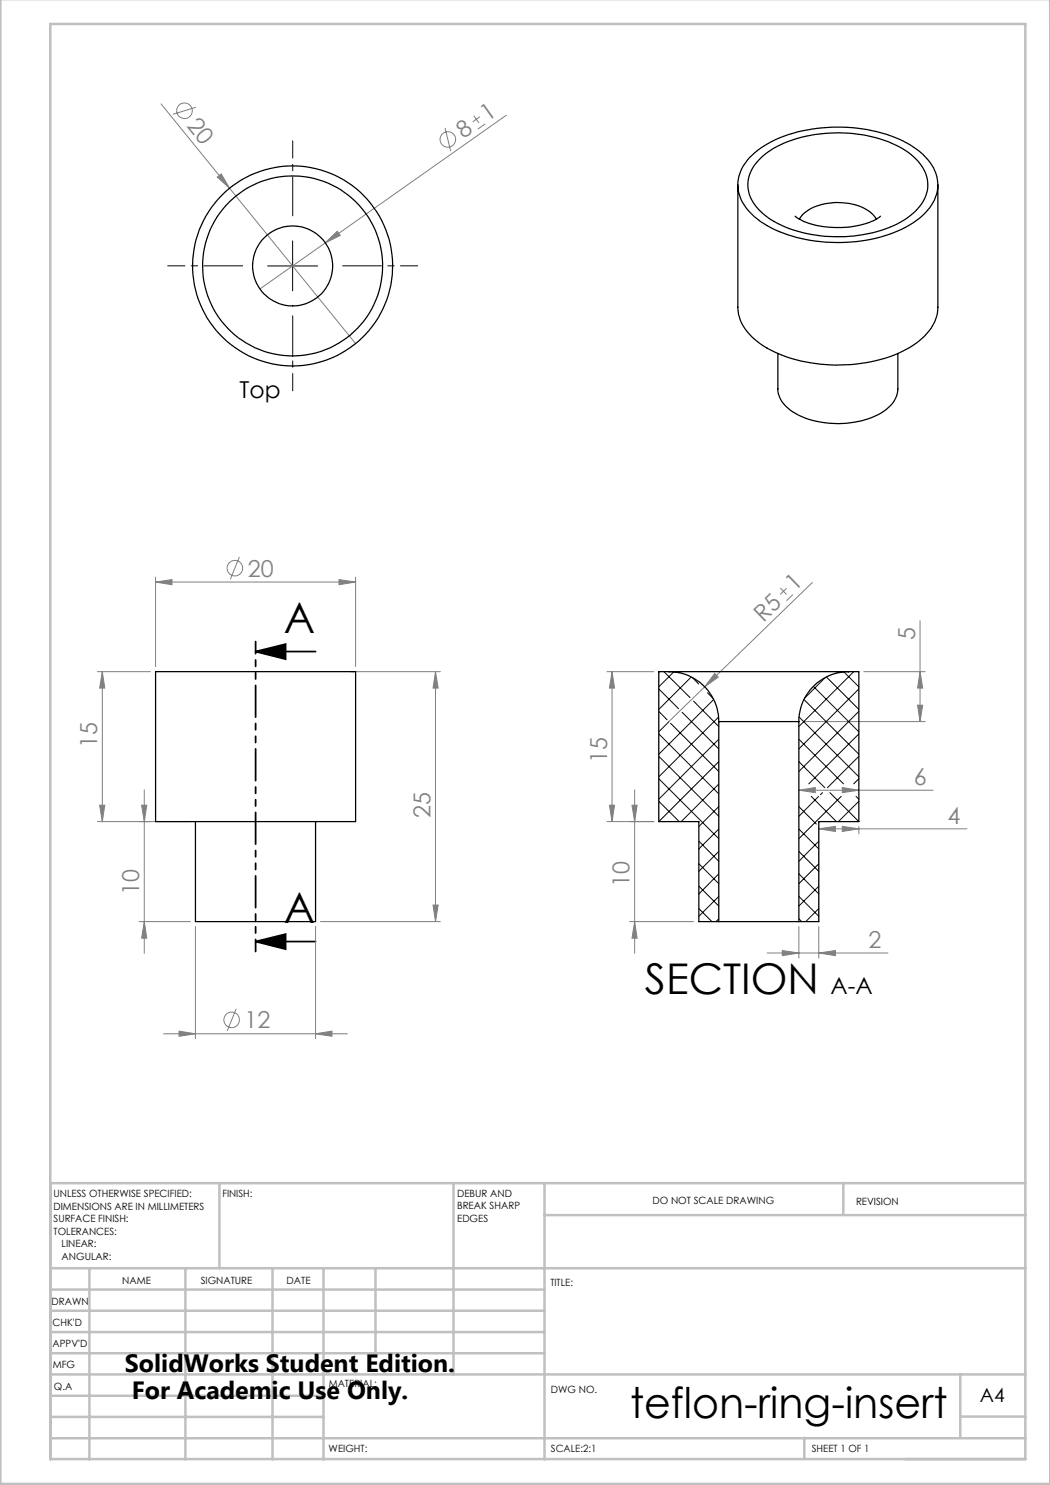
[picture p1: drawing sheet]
<svg xmlns="http://www.w3.org/2000/svg" width="210mm" height="297mm" viewBox="0 0 210 297" stroke-linecap="round" stroke-linejoin="round" font-family="sans-serif">
<g fill="none" stroke="#808080" stroke-width=".2">
<path d="M32.2 20.8l38.9 47.9M39.2 21.4l-4.6 1.5M43.5 35.4l.7-.6 1.7 2.9zM89 25.6l1.1 4.6M94.8 23.1l1 1.5M96 23.4l-1.5 1M97 24.8l-1.4 1M101.3 23l-36.2 25.6M65.1 48.6l2.4-2.4 .6 .9zM65.1 48.6l-13.1 9.2M31.1 116.4l3.3-.5v1zM31.1 115.4v17.9"/>
<path d="M31.1 116.4h40M47.9 111.4l-1.8 4.4M67.8 115.9l3.3 .5-3.3 .5zM71.1 115.4v17.9M156.1 117.6l1.2 1.3M157.3 117.6l-1.3 1.3M158.6 118.9l-1.3 1.3M162.5 116.5l-28.7 27.8M19.5 134.3h10.6M20.5 134.3l.5 3.3h-1.1zM20.5 134.3v30M70.1 134.3h18"/>
<path d="M87.1 134.3l.5 3.3h-1zM87.1 134.3v50M121.4 134.3h9.4M122.4 134.3l.5 3.3h-1zM122.4 134.3v30M142.9 134.7l.8 .7-2.8 2zM172.8 134.3h12.2M184 134.3l.5 3.3h-1zM184 124.1v20.2M28.9 158v32.7M126.9 158v32.7M159.8 158h26.8"/>
<path d="M159.8 158l3.3-.5v1zM160.8 144.3h24.2M168.5 157.5l3.3 .5-3.3 .5zM183.5 141h1l-.5 3.3zM19.5 164.3h18.6M19.9 161h1.1l-.5 3.3zM28.3 161h1.1l-.5 3.3zM121.4 164.3h9.4M121.9 161h1l-.5 3.3zM126.4 161h1l-.5 3.3zM163.8 165.8h29.6M163.8 165.8l3.3-.5v1z"/>
<path d="M168.5 165.3l3.3 .5-3.3 .5zM171.8 165.3v1.5M27.8 184.3h10.3M28.9 184.3l.5 3.3h-1.1zM39.1 185.3v22.4M63.1 185.3v22.4M64.1 184.3h24M86.6 181h1l-.5 3.3zM125.9 184.3h12.8M126.9 184.3l.5 3.3h-1zM153.4 190.6h24.2M156.5 190.1l3.3 .5-3.3 .5z"/>
<path d="M159.8 185.3v6.3M163.8 185.3v6.3M163.8 190.6l3.3-.5v1zM32.7 206.8h36.8M35.8 206.2l3.3 .6-3.3 .5zM47.2 201.8l-1.8 4.4M63.1 206.8l3.3-.6v1.1z"/>
<circle cx="36.9" cy="22.1" r="1.56"/>
<circle cx="89.6" cy="27.9" r="1.56"/>
<circle cx="47" cy="113.6" r="1.56"/>
<circle cx="46.3" cy="204" r="1.55"/>
</g>
<path d="M51.1 130.3h12M51.1 130.3l6-1.5v3zM51.1 188.3h12M51.1 188.3l6-1.5v3z" fill="none" stroke="#000" stroke-width=".35"/>
<path d="M48.5 53.2h-15M58.5 43.2v-15M68.5 53.2h15M58.5 63.2v15" fill="none" stroke="#000" stroke-width=".2" stroke-dasharray="15.2 1.3 1.3 1.3" stroke-dashoffset="7.5"/>
<path d="M53.5 53.2h10M58.5 48.2v10" fill="none" stroke="#000" stroke-width=".2"/>
<path d="M51.1 128.3v62" fill="none" stroke="#000" stroke-width=".35" stroke-dasharray="6.3 1.3 1.3 1.3 1.3 1.3" stroke-dashoffset="3.9"/>
<g fill="none" stroke="#c0c0c0" stroke-width=".5">
<path d="M.1 -.1v296.9h209.9v-296.9M10.1 4.8h195v287h-195zM43.9 236.6v17M90.7 236.6v38.3M108.9 236.6v55.3M168.7 236.6v6.3M205.1 236.6h-195v55.3M10.1 253.6h195M10.1 257.9h98.8M17.9 253.6v38.3M37.1 253.6v38.3M54.5 253.6v38.3"/>
<path d="M64.7 253.6v38.3M75.1 253.6v17M108.9 243h96.2M10.1 270.6h98.8M10.1 266.4h98.8M10.1 262.1h98.8M10.1 279.1h54.6M10.1 274.9h195M192.1 274.8v12.7M10.1 287.7h195M10.1 283.4h54.6M160.9 287.5v4.3"/>
<path d="M192.1 283.3h13"/>
</g>
<path d="M51.1 130.3l6-1.5v3zM51.1 188.3l6-1.5v3z" fill="#000"/>
<g fill="#808080">
<path d="M43.5 35.4l.7-.6 1.7 2.9z"/>
<path d="M65.1 48.6l2.4-2.4 .6 .9z"/>
<path d="M142.9 134.7l.8 .7-2.8 2z"/>
<path d="M67.8 115.9l3.3 .5-3.3 .5zM31.1 116.4l3.3-.5v1zM63.1 206.8l3.3-.6v1.1zM35.8 206.2l3.3 .6-3.3 .5z"/>
<path d="M163.8 165.8l3.3-.5v1zM168.5 165.3l3.3 .5-3.3 .5zM156.5 190.1l3.3 .5-3.3 .5zM163.8 190.6l3.3-.5v1zM159.8 158l3.3-.5v1zM168.5 157.5l3.3 .5-3.3 .5z"/>
<path d="M86.6 181h1l-.5 3.3zM87.1 134.3l.5 3.3h-1z"/>
<path d="M183.5 141h1l-.5 3.3zM184 134.3l.5 3.3h-1z"/>
<path d="M20.5 134.3l.5 3.3h-1.1zM19.9 161h1.1l-.5 3.3zM28.3 161h1.1l-.5 3.3zM28.9 184.3l.5 3.3h-1.1zM122.4 134.3l.5 3.3h-1zM121.9 161h1l-.5 3.3zM126.4 161h1l-.5 3.3zM126.9 184.3l.5 3.3h-1z"/>
</g>
<g fill="none" stroke="#000" stroke-width=".25">
<path d="M147.6 37v24.5a9.2 9.2 0 0 0 4.4 7.3 28.8 28.8 0 0 0 19.2 4 23 23 0 0 0 13.8-5.6 8.1 8.1 0 0 0 2.6-5.7v-24.5M149.9 31.5a21.5 21.5 0 0 1 12.5-5.7 31 31 0 0 1 19.7 3.2 9.9 9.9 0 0 1 5.5 8 9.6 9.6 0 0 1-5 7.6 30.3 30.3 0 0 1-21.4 3.3 20.7 20.7 0 0 1-11.4-5.6 7.5 7.5 0 0 1 .1-10.8zM152.3 31.5a21.9 21.9 0 0 1 13.5-4.9 25.7 25.7 0 0 1 16.1 4.1 7.6 7.6 0 0 1 3.4 7.9 11.2 11.2 0 0 1-6.6 6.6 28.9 28.9 0 0 1-23.2-.5 10 10 0 0 1-5.9-6.8 7.2 7.2 0 0 1 2.7-6.4zM159 43.2a11.4 11.4 0 0 0 6.7 2.2 15.7 15.7 0 0 0 10.3-2l.1-.2M159.9 43.8a7.7 7.7 0 0 1 6.2-3.2 10.4 10.4 0 0 1 8.6 2.5l.6 .7M155.6 70.7v7.1a5.8 5.8 0 0 0 3.5 4.9 18.4 18.4 0 0 0 17.6-.4 5.6 5.6 0 0 0 2.9-4.5v-7.1M31.1 134.3h40v30h-40zM133.8 134.3a10 10 0 0 1 10 10M133.8 134.3h36M133.8 134.3h-2v30h8v20h4M169.8 134.3a10 10 0 0 0-10 10M169.8 134.3h2v30h-8v20h-4"/>
<path d="M143.8 144.3h16M143.8 144.3v40M159.8 144.3v40M39.1 164.3v20h24v-20M143.8 184.3h16"/>
<circle cx="58.5" cy="53.2" r="8"/>
<circle cx="58.5" cy="53.2" r="20"/>
<circle cx="58.5" cy="53.2" r="18"/>
</g>
<g fill="none" stroke="#000" stroke-width=".2">
<path d="M131.8 137.8l3.9 3.9M132.8 134.3l5.2 5.2M134.8 134.4l-3 3M138.3 135.4l-6.5 6.5M138.4 135.5l1.3 1.3M141.5 138.6l1.1 1.1M142.7 139.9l-10.9 10.9M160.8 139.9l11 10.9M162.7 137.3l9.1 9.1M165.1 135.5l-4.2 4.2M165.3 135.4l6.5 6.5M168.8 134.4l3 3"/>
<path d="M170.7 134.3l-10.9 11M171.8 137.8l-12 12M131.8 155.7l12 12M131.8 151.3l12 12M131.8 146.8l12 12M131.8 142.3l1.6 1.7M133.8 144.4l-2 2M134.1 144.7l9.7 9.6M136.4 142.4l7.4 7.4M138.7 140.2l5.1 5.1M143.7 143.4l-11.9 12M143.8 147.8l-12 12"/>
<path d="M143.8 152.3l-12 12M143.8 156.8l-7.6 7.5M159.8 152.3l5.2 5.2M159.8 147.8l8.9 9M159.8 143.4l12 12M162.2 159.3l5.1 5M163.7 159.3l-3.9 4M164.5 158.5l-.4 .5M166 158.5l5.8 5.8M168.2 159.3l-8.4 8.4M171.2 159.3l.6 .5M171.8 142.3l-12 12"/>
<path d="M171.8 151.3l-6.3 6.2M171.8 155.7l-1.1 1.1M171.8 146.8l-10.1 10M131.8 160.3l4.1 4M139.8 177.2l4 4M139.8 172.8l4 3.9M139.8 168.2l4 4.1M143.8 161.3l-4 4M143.8 165.8l-4 4M143.8 170.3l-4 4M143.8 174.8l-4 4M143.8 179.3l-4 4"/>
<path d="M159.8 179.3l4 4M159.8 174.8l4 4M159.8 170.3l4 4M159.8 165.8l4 4M159.8 161.3l3.5 3.5M163.8 168.2l-4 4.1M163.8 172.8l-4 3.9M163.8 177.2l-4 4M171.8 160.3l-4.1 4M139.8 181.7l2.6 2.6M143.8 183.8l-.6 .5M159.8 183.8l.5 .5"/>
<path d="M163.8 181.7l-2.7 2.6"/>
</g>
<g font-size="8.5">
<text x="56.8" y="126.6">A</text>
<text x="56.8" y="184.6">A</text>
<text x="129" y="198.9">SECTION</text>
<text x="126" y="283.5">teflon-ring-insert</text>
</g>
<g font-size="5">
<text x="25" y="274.4">SolidWorks Student Edition.</text>
<text x="26.4" y="279.9">For Academic Use Only.</text>
</g>
<g font-size="4.7" fill="#808080">
<text x="37.2" y="25.2" transform="rotate(51 37.2 25.2)">20</text>
<text x="92.7" y="27.8" transform="rotate(-35 92.7 27.8)">8</text>
<text x="97.5" y="24.4" transform="rotate(-35 97.5 24.4)">1</text>
<text x="49.6" y="115.3">20</text>
<text x="159" y="118.4" transform="rotate(-44 159 118.4)">1</text>
<text x="152.7" y="124.5" transform="rotate(-44 152.7 124.5)">R5</text>
<text x="183" y="128" transform="rotate(-90 183 128)">5</text>
<text x="19.5" y="149.6" transform="rotate(-90 19.5 149.6)">15</text>
<text x="121.4" y="152.5" transform="rotate(-90 121.4 152.5)">15</text>
<text x="182.8" y="157">6</text>
<text x="86.1" y="163.5" transform="rotate(-90 86.1 163.5)">25</text>
<text x="189.5" y="164.7">4</text>
<text x="27.8" y="179" transform="rotate(-90 27.8 179)">10</text>
<text x="125.9" y="177.4" transform="rotate(-90 125.9 177.4)">10</text>
<text x="173.7" y="189.6">2</text>
<text x="48.9" y="205.7">12</text>
</g>
<g font-size="4.7">
<text x="47.9" y="79.6">Top</text>
<text x="166.1" y="198.8">A-A</text>
</g>
<text font-size="3.9" x="196" y="280.4">A4</text>
<g font-size="2">
<text x="10.7" y="239.5">UNLESS OTHERWISE SPECIFIED:</text>
<text x="44.5" y="239.5">FINISH:</text>
<text x="91.4" y="239.4">DEBUR AND</text>
<text x="10.7" y="242">DIMENSIONS ARE IN MILLIMETERS</text>
<text x="10.7" y="244.5">SURFACE FINISH:</text>
<text x="91.4" y="241.9">BREAK SHARP</text>
<text x="91.4" y="244.4">EDGES</text>
<text x="130.5" y="240.8">DO NOT SCALE DRAWING</text>
<text x="171.2" y="241">REVISION</text>
<text x="10.7" y="247">TOLERANCES:</text>
<text x="12.3" y="249.5">LINEAR:</text>
<text x="12.3" y="252">ANGULAR:</text>
<text x="24.4" y="256.9">NAME</text>
<text x="40.1" y="256.8">SIGNATURE</text>
<text x="57.3" y="256.8">DATE</text>
<text x="110.1" y="257.1">TITLE:</text>
<text x="10.3" y="260.9">DRAWN</text>
<text x="10.5" y="269.3">APPV'D</text>
<text x="10.5" y="265.2">CHK'D</text>
<text x="10.6" y="273.6">MFG</text>
<text x="10.8" y="278">Q.A</text>
<text x="65.8" y="277.4">MATERIAL:</text>
<text x="110.2" y="278.5">DWG NO.</text>
<text x="65.7" y="290.4">WEIGHT:</text>
<text x="110.2" y="290.5">SCALE:2:1</text>
<text x="162.4" y="290.4">SHEET 1 OF 1</text>
</g>
</svg>
